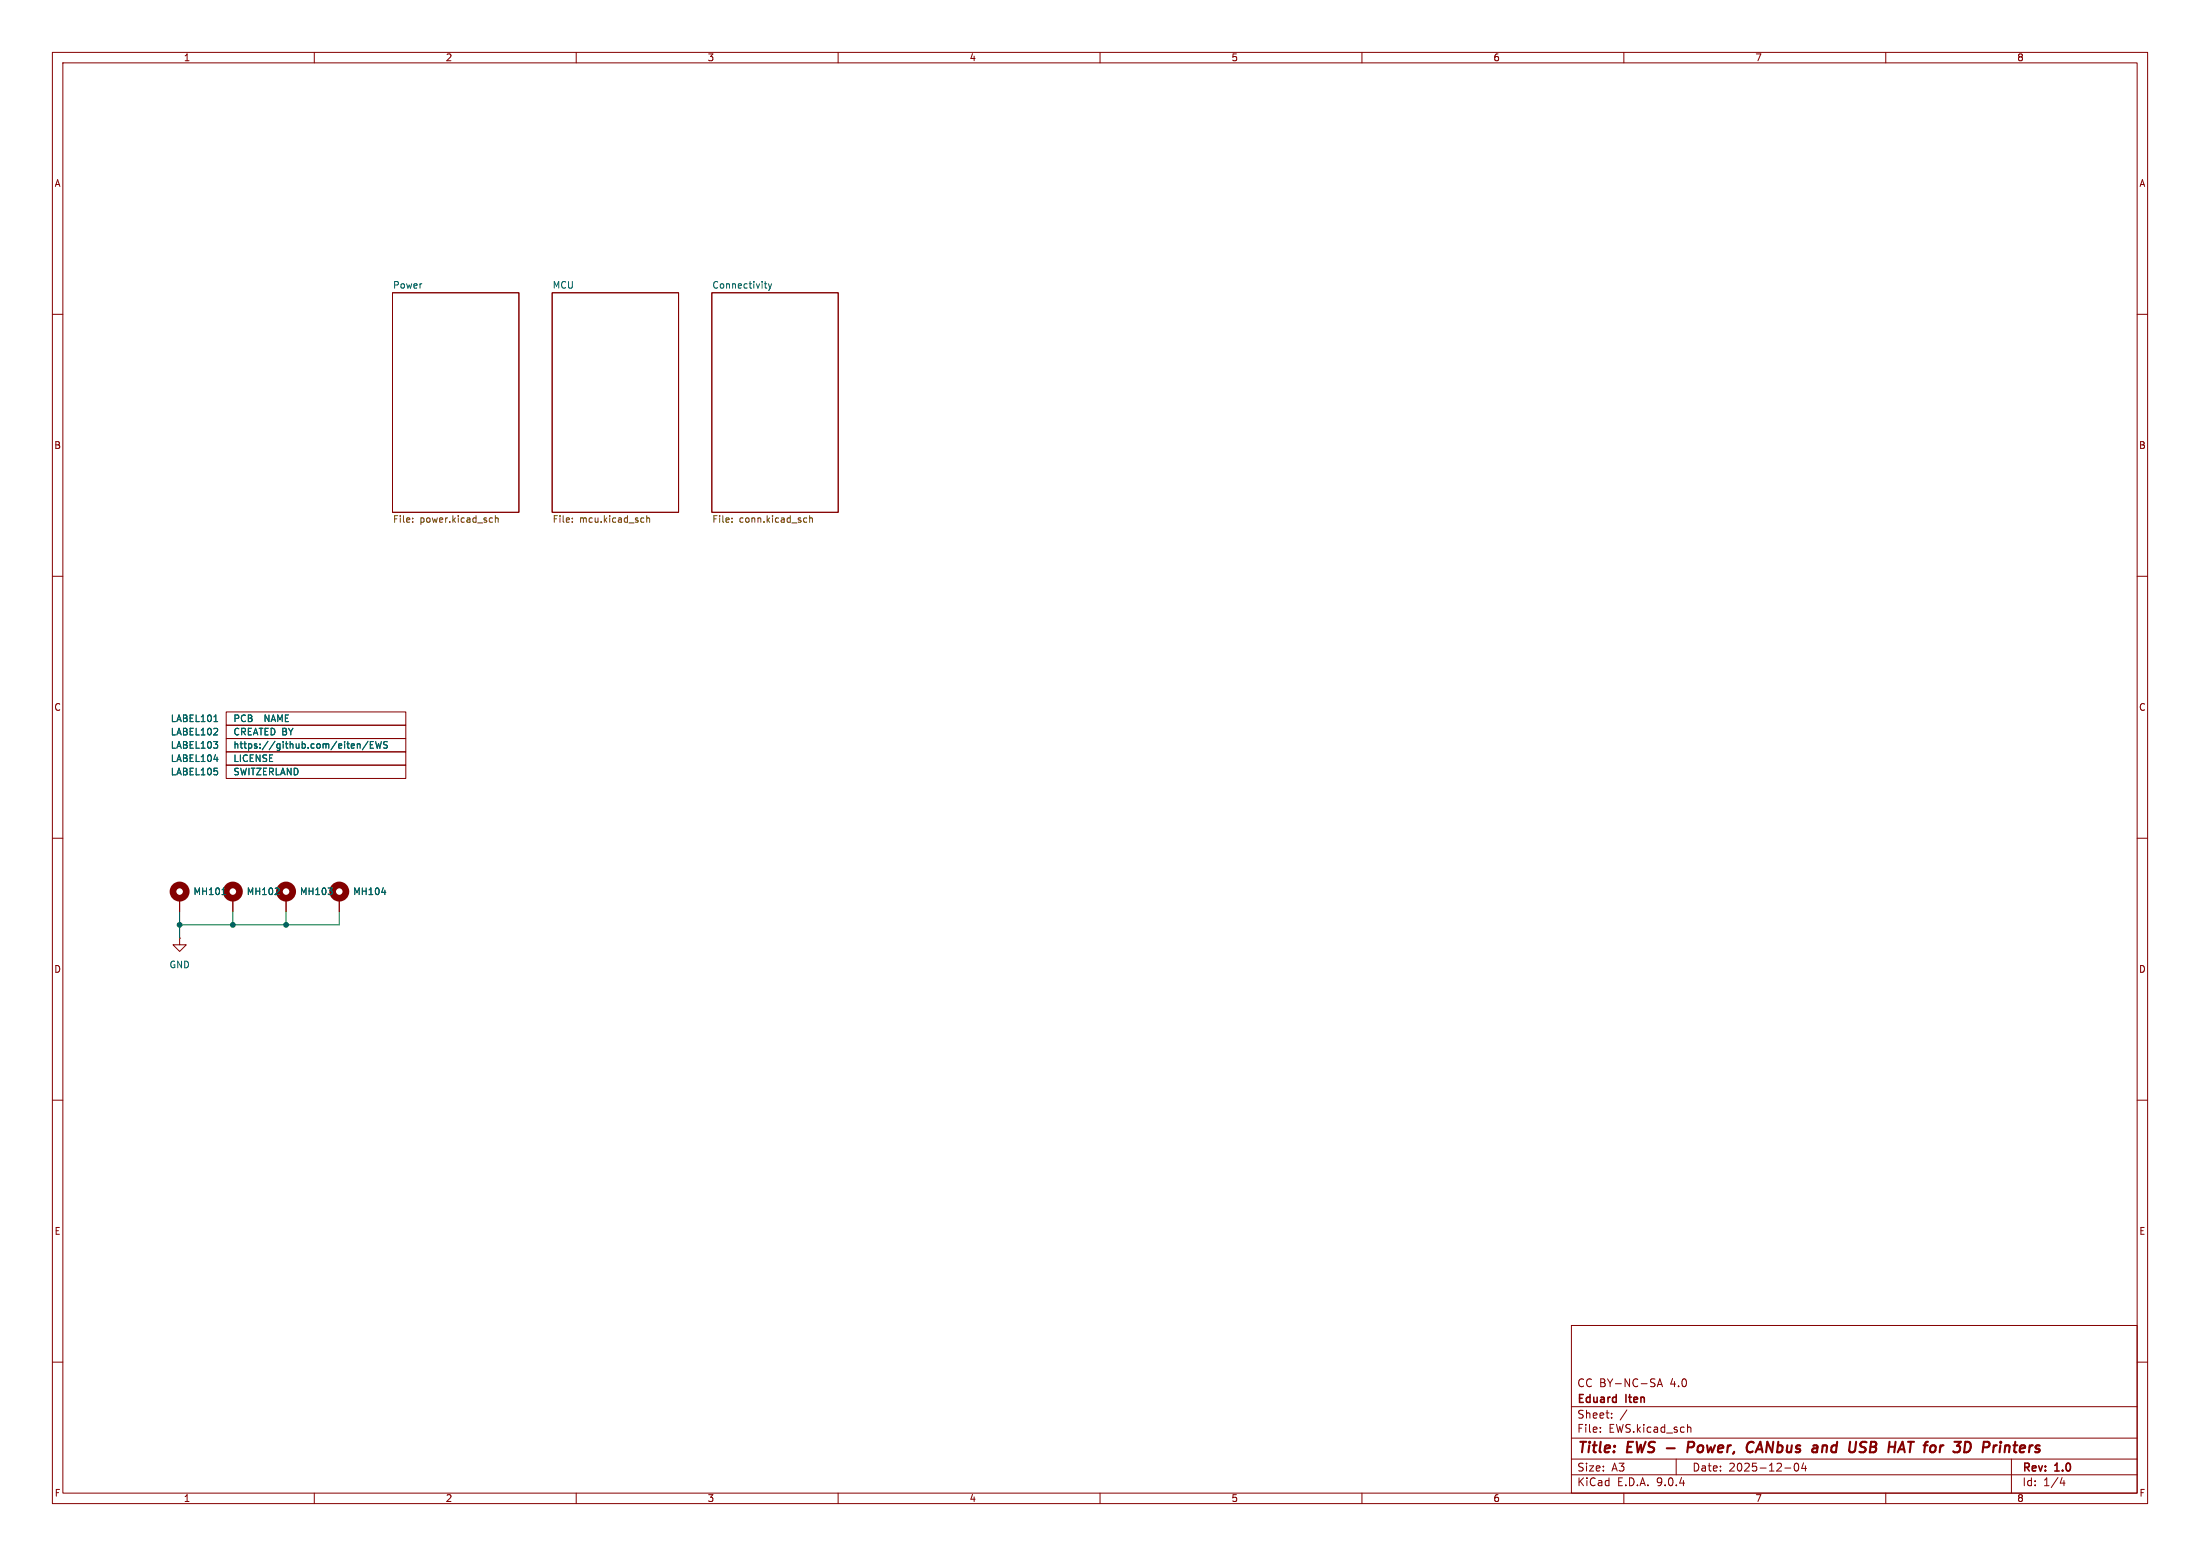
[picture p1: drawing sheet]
<svg xmlns="http://www.w3.org/2000/svg" width="420mm" height="297mm" viewBox="0 0 420 297" stroke-linecap="round" stroke-linejoin="round" font-family="sans-serif">
<g fill="none" stroke="#840000" stroke-width=".19">
<path d="M10 10h400v277h-400zM12 12h396v273h-396zM60 10v2M110 10v2M160 10v2M210 10v2M260 10v2M310 10v2M360 10v2M74.9 55.9h24.2v41.9h-24.2zM105.4 55.9h24.1v41.9h-24.1zM135.9 55.9h24.1v41.9h-24.1z"/>
<path d="M10 60h2M408 60h2M10 110h2M408 110h2M43.2 138.4h34.3v2.6h-34.3zM43.2 135.9h34.3v2.5h-34.3zM10 160h2M43.2 141h34.3v2.5h-34.3zM43.2 143.5h34.3v2.6h-34.3zM43.2 146.1h34.3v2.5h-34.3zM408 160h2M34.3 179.1v1.2h1.3l-1.3 1.3-1.3-1.3h1.3"/>
<path d="M34.3 179.1h.1M34.3 171.5v2.5M44.4 171.5v2.5M54.6 171.5v2.5M64.8 171.5v2.5M10 210h2M408 210h2M300 253h108v32h-108zM10 260h2M300 278.5h108M300 274.5h108M300 268.5h108"/>
<path d="M305.5 273.2v.2M305.5 272.5v.1M307.7 270.5v.2M307.7 269.8v.1M310.6 269.1l-1.3 1.9M316.4 264.7l.5-1.5 .5 1.5M316.5 264.3h.7M320 278.5v3M322.2 272.5h.5l.1 .9M342.7 279.4l.2-.1a.8 .8 0 0 1 .5 .7 .8 .8 0 0 1-.5 .8l-.2-.2-.2-.4zM344.3 279.2l-.4 1.1h1M344.7 279.8v1"/>
<path d="M384 278.5v6.5M408 260h2M60 285v2M110 285v2M160 285v2M210 285v2M260 285v2M300 281.5h108M310 285v2M340.7 280.2h1.2M360 285v2M393.7 282l-.4 1.1h.9"/>
<path d="M394 282.6v1"/>
</g>
<g fill="none" stroke="#840000" stroke-width=".4">
<path d="M323.1 275.2h-.8l-.2 2M323.2 276.2l-1 .1M334.6 277a.73 .73 0 0 1-.9 .1M334.8 275.4a.69 .69 0 0 0-1.1 .1M336.1 275.2l-1 2M348 275.9l-.2 1.3M348.5 275.9l-.5 .2M355.3 276.1l.7 .2a.51 .51 0 0 1 .1 .6 .51 .51 0 0 1-.4 .3h-.5M355.4 275.3h.9M364.3 275.2h1.1M364.8 275.2l-.2 2M378.6 276.3h.8"/>
<path d="M379.5 275.2h-.8l-.2 2M384.4 275.9h.7M384.7 275.2l-.2 1.7 .1 .2 .4 .1"/>
</g>
<g fill="none" stroke="#725600" stroke-width=".19">
<path d="M78.8 99.6v.1M78.8 98.9v.1M93.7 98.9h.3M94 99.6l-.3 .1M94.6 99l.1-.1h.3l.1 .8M94.6 98.4v1.3M109.3 99.6v.1M109.3 98.9v.1M122.8 98.9h.1M122.9 99.6l-.1 .1M123.5 98.4v1.3M123.5 99l.2-.1h.3v.8"/>
<path d="M139.7 99.6v.1M139.7 98.9v.1M153.6 98.9h.4M154 99.6l-.4 .1M154.6 99l.1-.1h.3l.1 .8M154.6 98.4v1.3"/>
</g>
<g fill="none" stroke="#006464" stroke-width=".19">
<path d="M145.9 54.2h.5M146.1 54.8l.3 .2M146.7 54.2l.3 .8M147 55l-.3 .4M147.3 54.2l-.3 .8M40.8 137.7h.8M41.4 139.1l.2 .2-.1 .3-.7 .7h.8M40.8 141.5h.8l-.5 .5M40.8 144.9h.8M41.5 142.2v.5M41.5 147.2v.6M68.2 142v.8"/>
<path d="M68.2 142.1l.2-.1h.3l.1 .8M70.3 141.5l-1.1 1.6M70.7 142.2h.4M71.3 141.5h-.6v1.3h.6M71.7 141.5l.3 1.3 .3-.9 .2 .9 .3-1.3M74 141.6l-.5-.1-.2 .2v.3l.5 .3 .2 .3-.3 .2h-.5M42.4 170.8h.7M52.5 170.8h.8M53.2 169.6v.4M62.6 169.5h.8l-.4 .5M63.4 170.1v.5M72.9 170.3h.8"/>
</g>
<g fill="none" stroke="#840000" stroke-width="1.3">
<circle cx="34.3" cy="170.2" r="1.27"/>
<circle cx="44.4" cy="170.2" r="1.27"/>
<circle cx="54.6" cy="170.2" r="1.27"/>
<circle cx="64.8" cy="170.2" r="1.27"/>
</g>
<path d="M34.3 174v5.1M44.4 174v2.5M54.6 174v2.5M64.8 174v2.5h-30.5" fill="none" stroke="#009600" stroke-width=".19"/>
<g fill="#009600" stroke="#009600" stroke-width=".19">
<circle cx="44.4" cy="176.5" r=".46"/>
<circle cx="34.3" cy="176.5" r=".46"/>
<circle cx="54.6" cy="176.5" r=".46"/>
</g>
<g font-size="2.8" fill="#840000">
<text x="301" y="277.9">Title:</text>
<text x="310.6" y="277.9">EWS -</text>
<text x="323.8" y="277.9">Power,</text>
<text x="335.9" y="277.9">CANbus</text>
<text x="349.3" y="277.9">and</text>
<text x="357" y="277.9">USB</text>
<text x="365.4" y="277.9">HAT for</text>
<text x="379.5" y="277.9">3D</text>
<text x="385.8" y="277.9">Printers</text>
</g>
<g font-size="2.1" fill="#840000">
<text x="301" y="268.2">Eduard</text>
<text x="301" y="265">CC BY-NC-SA</text>
<text x="310.4" y="268.2">Iten</text>
<text x="318.9" y="265">4.0</text>
<text x="301" y="273.7">File:</text>
<text x="301" y="271">Sheet:</text>
<text x="307.1" y="273.7">EWS.kicad_sch</text>
<text x="301" y="281.1">Size:</text>
<text x="307.6" y="281.1">A3</text>
<text x="323" y="281.1">Date:</text>
<text x="330" y="281.1">2025-12-04</text>
<text x="386" y="281.3">Rev:</text>
<text x="392.4" y="281.3">1.0</text>
<text x="301" y="283.9">KiCad</text>
<text x="308.7" y="283.9">E.D.A.</text>
<text x="316.3" y="283.9">9.0.4</text>
<text x="386" y="283.9">Id:</text>
<text x="390.1" y="283.9">1/4</text>
</g>
<g font-size="1.8" fill="#840000">
<text x="35" y="11.9">1</text>
<text x="85" y="11.9">2</text>
<text x="135" y="11.9">3</text>
<text x="185" y="11.9">4</text>
<text x="235" y="11.9">5</text>
<text x="285" y="11.9">6</text>
<text x="335" y="11.9">7</text>
<text x="385" y="11.9">8</text>
<text x="10.3" y="35.9">A</text>
<text x="408.3" y="35.9">A</text>
<text x="10.3" y="85.9">B</text>
<text x="408.2" y="85.9">B</text>
<text x="10.3" y="135.9">C</text>
<text x="408.2" y="135.9">C</text>
<text x="10.3" y="185.9">D</text>
<text x="408.2" y="185.9">D</text>
<text x="10.3" y="235.9">E</text>
<text x="408.3" y="235.9">E</text>
<text x="10.3" y="285.9">F</text>
<text x="35" y="286.9">1</text>
<text x="85" y="286.9">2</text>
<text x="135" y="286.9">3</text>
<text x="185" y="286.9">4</text>
<text x="235" y="286.9">5</text>
<text x="285" y="286.9">6</text>
<text x="335" y="286.9">7</text>
<text x="385" y="286.9">8</text>
<text x="408.3" y="285.9">F</text>
</g>
<g font-size="1.8" fill="#006464">
<text x="74.9" y="55.2">Power</text>
<text x="105.4" y="55.2">MCU</text>
<text x="135.9" y="55.2">Connectivity</text>
<text x="32.5" y="140.6">LABEL102</text>
<text x="32.5" y="143.1">LABEL103</text>
<text x="32.5" y="138">LABEL101</text>
<text x="44.5" y="143.1">https://github.com/eiten/EWS</text>
<text x="44.5" y="138">PCB</text>
<text x="44.5" y="140.6">CREATED BY</text>
<text x="50.6" y="138">NAME</text>
<text x="32.5" y="145.6">LABEL104</text>
<text x="32.5" y="148.2">LABEL105</text>
<text x="44.5" y="145.6">LICENSE</text>
<text x="44.5" y="148.2">SWITZERLAND</text>
<text x="36.8" y="171">MH101</text>
<text x="47" y="171">MH102</text>
<text x="57.2" y="171">MH103</text>
<text x="67.3" y="171">MH104</text>
<text x="32.3" y="185">GND</text>
</g>
<g font-size="1.8" fill="#725600">
<text x="74.9" y="100.1">File:</text>
<text x="80.2" y="100.1">power.kicad_sch</text>
<text x="105.4" y="100.1">File:</text>
<text x="110.6" y="100.1">mcu.kicad_sch</text>
<text x="135.9" y="100.1">File:</text>
<text x="141.1" y="100.1">conn.kicad_sch</text>
</g>
</svg>
